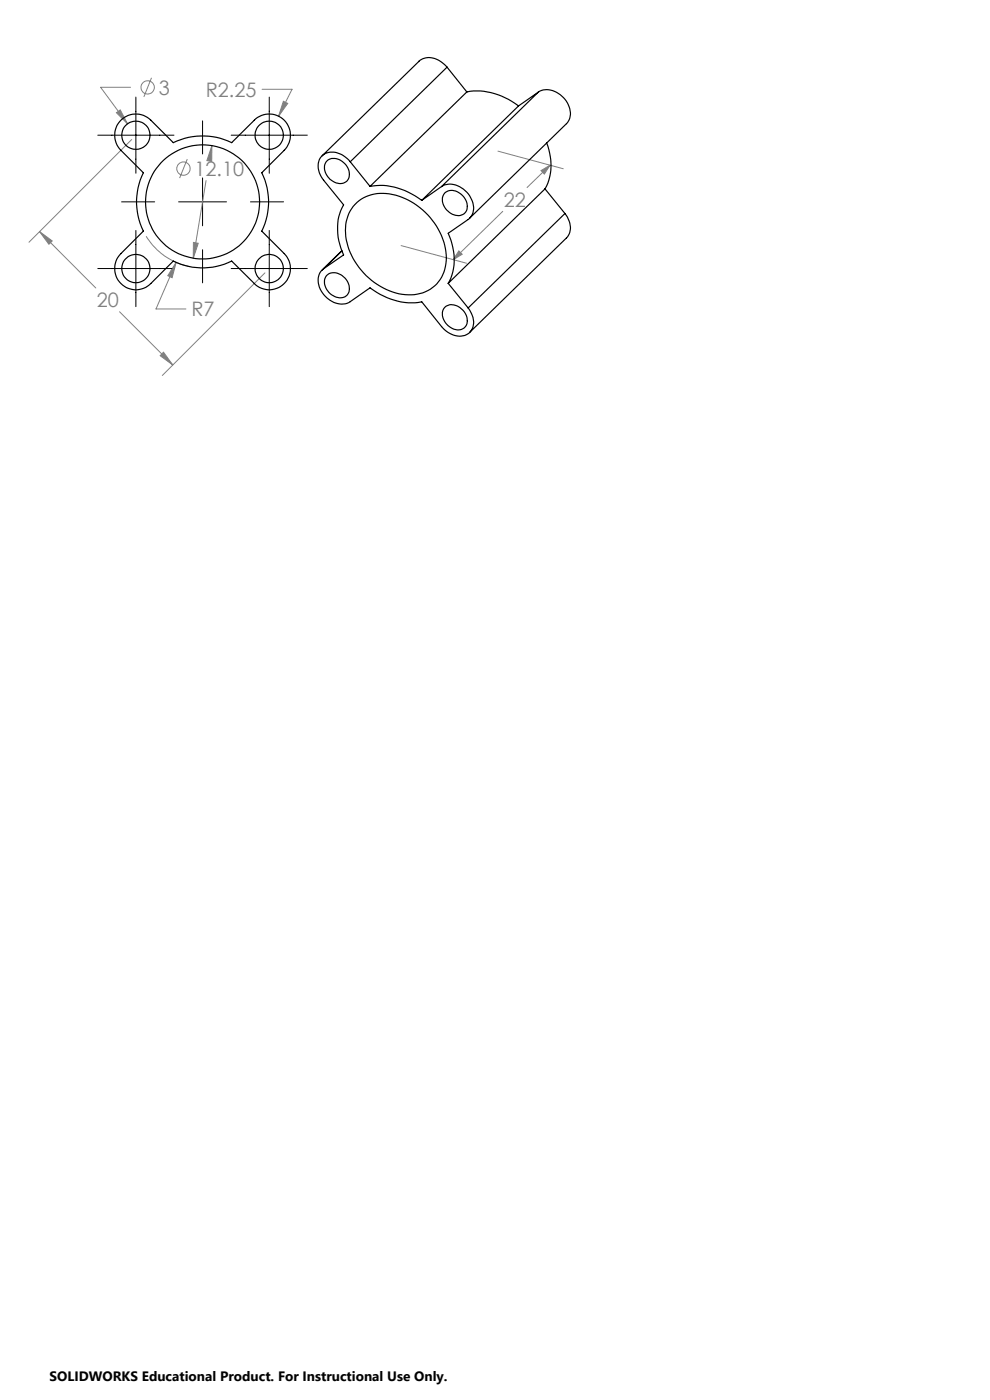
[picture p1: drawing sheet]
<svg xmlns="http://www.w3.org/2000/svg" width="210mm" height="297mm" viewBox="0 0 210 297" stroke-linecap="round" stroke-linejoin="round" font-family="sans-serif">
<g fill="none" stroke="#808080" stroke-width=".21">
<path d="M27.7 18.5h-6.4l5.8 7.8M32.1 16.5l-1.6 4.1M55.6 18.9h6.3l-2.8 5.8M24.7 23.9l.8-.6 1.6 3zM27.9 29.6l-21.8 21.8M39.7 33.8l-1.6 4M43.7 38.3l-2.7 16.5M44.9 30.9v3.4l-1-.2zM44.9 30.9l-.3 2.3M60.1 21.5l.9 .4-1.9 2.8zM105.6 32.1l13.9 3.7M114.8 36.2l1.9-1.1-1.2 1.8z"/>
<path d="M116.7 35.1l-4.9 4.7M8.4 49.1l2.7 2-.7 .7zM8.4 49.1l11.9 12M31 50.1a13.9 13.9 0 0 0 9.4 6.5M37.4 55.7l-.9 3.2-.9-.4zM37.4 55.7l-4.3 9.8h6.3M41 51.4l1.1 .2-1.1 3.2zM56.2 57.9l-21.8 21.8M85.1 52.1l13.9 3.7M97.3 53.2l.7 .7-1.9 1.2zM106.6 44.8l-10.5 10.3M25.4 66.1l11.3 11.3"/>
<path d="M34.7 74.7l2 2.7-2.7-1.9z"/>
<circle cx="31.3" cy="18.5" r="1.42"/>
<circle cx="38.9" cy="35.8" r="1.41"/>
</g>
<g fill="none" stroke="#000" stroke-width=".21">
<path d="M20.7 28.7h16.2M28.8 20.6v16.2M43 25.6v7.1M43 37.7v10.2M49 28.7h16.2M57.1 20.6v16.2M20.7 57h16.2M25.8 42.8h7M28.8 48.9v16.1M37.9 42.8h10.1M43 53v7M49 57h16.2"/>
<path d="M53.1 42.8h7M57.1 48.9v16.1"/>
</g>
<path d="M24.7 23.9l2.4 2.4-1.6-3zM60.1 21.5l-1 3.2 1.9-2.8zM8.4 49.1l2.7 2-.7 .7zM34.7 74.7l2 2.7-2.7-1.9zM37.4 55.7l-1.8 2.8 .9 .4zM41 51.4v3.4l1.1-3.2zM44.9 30.9l-1 3.2 1 .2zM97.3 53.2l.7 .7-1.9 1.2zM114.8 36.2l1.9-1.1-1.2 1.8z" fill="#808080"/>
<g fill="none" stroke="#000" stroke-width=".25">
<path d="M94.8 14.2a4.4 4.4 0 0 0-5.6-1.5l-20.9 20.4M94.8 14.2l-20.5 20.1M94.8 14.2l4.2 5.3M99 19.5a13.9 13.9 0 0 1 11 3M99 19.5l-20.5 20M114.2 19.5a4.3 4.3 0 0 1 5.3 1.2 4.3 4.3 0 0 1 .9 5.3l-20.8 20.3M114.2 19.5l-20.5 20.1M114.2 19.5l-4.2 3M25.6 25.5a4.5 4.5 0 0 1 6.4 0l4.8 4.8a14.2 14.2 0 0 1 12.3 0l4.8-4.8a4.5 4.5 0 0 1 6.4 0 4.5 4.5 0 0 1 0 6.4l-4.8 4.8a13.9 13.9 0 0 1 0 12.3l4.8 4.8a4.5 4.5 0 0 1 0 6.3 4.5 4.5 0 0 1-6.4 0l-4.8-4.7a13.9 13.9 0 0 1-12.3 0l-4.8 4.7a4.5 4.5 0 0 1-6.4 0 4.5 4.5 0 0 1 0-6.3l4.8-4.8a13.9 13.9 0 0 1 0-12.3l-4.8-4.8a4.5 4.5 0 0 1 0-6.4zM69.5 34a3.2 3.2 0 0 1 4.5 2.3 2.03 2.03 0 0 1-.6 2.3 2.03 2.03 0 0 1-2.4 .1 3.3 3.3 0 0 1-1.9-4.3zM74.3 34.3a4.5 4.5 0 0 0-5.6-1.5 3.6 3.6 0 0 0-.3 5l4.5 5.7a11.5 11.5 0 0 0 0 10.6l-4.2 2.9M74.3 34.3l4.2 5.2"/>
<path d="M78.5 39.5a13.9 13.9 0 0 1 11 3M93.7 39.6a4.3 4.3 0 0 1 5.3 1.1 4.1 4.1 0 0 1 .6 5.7l-4.5 3.1a11.7 11.7 0 0 1 0 10.6M93.7 39.6l-4.2 2.9M110 22.5l-20.5 20M116 30.3a11.3 11.3 0 0 1-.4 9.8M68.7 57a3.7 3.7 0 0 0 0 5.5 4.4 4.4 0 0 0 5.6 1.5l4.2-2.9a14.2 14.2 0 0 0 11 2.9l4.2 5.3a4.3 4.3 0 0 0 5.9 1.3 3.7 3.7 0 0 0 0-4.9l-.3-.4M69.3 58.4a2.81 2.81 0 0 1 4.1 .9 2.36 2.36 0 0 1-.5 3.8 3.4 3.4 0 0 1-3.9-4.2zM72.5 53.2l-4.2 4.1M72.5 53.2l-3.8 3.8M75.3 43.4a8.7 8.7 0 0 1 9.3-1.8 14.9 14.9 0 0 1 10.1 13.1 7.6 7.6 0 0 1-9.4 7.7 14.8 14.8 0 0 1-12-13.5 8 8 0 0 1 2-5.5zM94.3 41a2.99 2.99 0 0 1 4.5 1.5 2.06 2.06 0 0 1-1.5 3.3 3.4 3.4 0 0 1-3.3-4.4zM115.6 40.1l-20.5 20"/>
<path d="M115.6 40.1l4.2 5.2M119.8 45.3a4.2 4.2 0 0 1 .6 5l-20.8 20.2M119.8 45.3l-20.5 20M94.5 65a3.2 3.2 0 0 1 4.6 2.4 2.03 2.03 0 0 1-.7 2.2 2.03 2.03 0 0 1-2.4 .1 3.3 3.3 0 0 1-1.8-4.3zM95.1 60.1l4.2 5.2"/>
<circle cx="28.8" cy="28.7" r="3"/>
<circle cx="57.1" cy="28.7" r="3"/>
<circle cx="28.8" cy="57" r="3"/>
<circle cx="43" cy="42.8" r="12.1"/>
<circle cx="57.1" cy="57" r="3"/>
</g>
<g font-size="4.2" fill="#808080">
<text x="33.7" y="20.1">3</text>
<text x="43.7" y="20.5">R2.25</text>
<text x="41.3" y="37.3">12.10</text>
<text x="106.9" y="43.9">22</text>
<text x="20.5" y="65.2">20</text>
<text x="40.6" y="67.1">R7</text>
</g>
<text font-size="2.9" x="10.5" y="292.9">SOLIDWORKS Educational Product. For Instructional Use Only.</text>
</svg>
